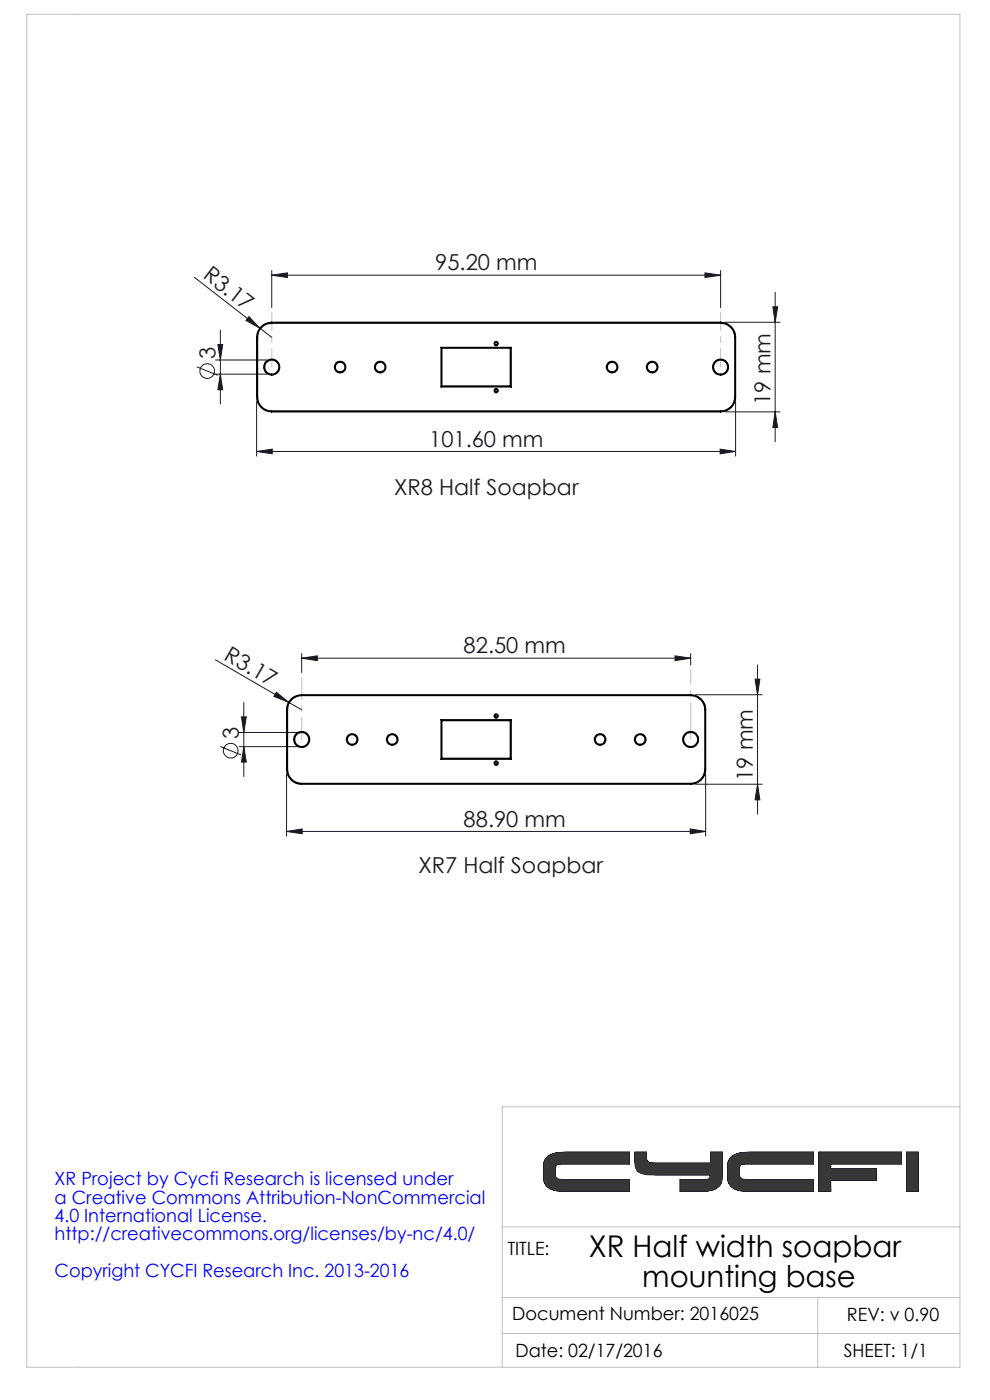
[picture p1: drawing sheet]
<svg xmlns="http://www.w3.org/2000/svg" width="210mm" height="297mm" viewBox="0 0 210 297" stroke-linecap="round" stroke-linejoin="round" font-family="sans-serif">
<g fill="none" stroke="#191924" stroke-width=".21">
<path d="M41.2 58.8l16.4 12.7M57.6 58.4l3.4-.5v1zM57.6 57.4v7.9M57.6 58.4h95.3M149.5 57.9l3.4 .5-3.4 .5zM152.9 57.4v7.9M41.7 77.8l4.5 1.8M45.7 76.4h11M45.7 79.4h11M46.2 73.1h1l-.5 3.3zM46.7 79.4l.5 3.3h-1zM46.7 70v15.7"/>
<path d="M52.8 67.2l2.3 2.4-2.9-1.6zM153.9 68.4h11.6M163.9 65.1h1.1l-.6 3.3zM164.4 62v31.7M54.4 95.8l3.3-.5v1zM54.4 85.2v11.6M54.4 95.8h101.6M152.8 95.3l3.2 .5-3.2 .5zM153.9 87.4h11.6M156 85.2v11.6M164.4 87.4l.6 3.3h-1.1zM45.7 140l18.3 10.6"/>
<path d="M64 139.6l3.3-.5v1.1zM64 138.6v4.1M64 139.6h82.5M143.2 139.1l3.3 .5-3.3 .6zM146.5 138.6v2.5M46.7 158.4l4.5 1.8M50.7 155.4h12.3M50.7 158.4h12.3M51.2 152.1h1l-.5 3.3zM51.7 158.4l.5 3.3h-1zM51.7 149v15.7M58.6 146.9l2.6 2.1-3.1-1.3z"/>
<path d="M147.5 147.4h14.2M160.2 144.1h1l-.5 3.3zM160.7 141v31.7M60.8 176.4l3.3-.5v1zM60.8 164.2v13.2M60.8 176.4h88.9M146.4 175.9l3.3 .5-3.3 .5zM147.5 166.4h14.2M149.7 164.2v13.2M160.7 166.4l.5 3.3h-1zM115.3 249.7a2.55 2.55 0 0 0 2.2 2.8l2.8 .2M115.3 249.7a2.76 2.76 0 0 0 2.9 2.9l2.1 .1"/>
<path d="M115.3 247.4v2.3M117.8 249.1l.1 .7 .3 .4 2.1 .1M117.8 249.1a.9 .9 0 0 0 .9 1.1l1.6 .1M117.8 248.1v1M120.3 250.3h13.2v2.4h-13.2M120.3 244.4h13.2v2.5h-13.2M120.3 244.4a8.9 8.9 0 0 0-3.7 .6 2.36 2.36 0 0 0-1.3 2.4M120.3 246.9l-2.2 .1-.2 .4-.1 .7M120.3 244.4a6.5 6.5 0 0 0-4.2 1l-.5 .6-.3 1.4M120.3 246.9h-1a1.35 1.35 0 0 0-1.4 .4l-.1 .8M134.7 244.4h2.4v1.6M134.7 244.4v1.2a5 5 0 0 0 .6 2.9l.7 .5 1.1 .2h13.6"/>
<path d="M134.7 244.4v.9a3.1 3.1 0 0 0 2.4 3.7l2.2 .2h11.4M137.1 246l.1 .1a.94 .94 0 0 0 1.1 .6l1 .1M137.1 246l.1 .1a.85 .85 0 0 0 .8 .6l1.3 .1M139.3 246.8h11.4v-2.4h2.5v5M148.2 250.3h-3.9v2.4h3.9M150.7 249.2v.1a.69 .69 0 0 1-.5 .9l-2 .1M150.7 249.2l-.1 .7a1.36 1.36 0 0 1-1.4 .4h-1M153.2 249.4a2.67 2.67 0 0 1-2.2 3.1l-2.8 .2M153.2 249.4a2.87 2.87 0 0 1-2.9 3.2l-2.1 .1M154.4 247.4v2.3M154.4 249.7a2.56 2.56 0 0 0 2.2 2.8l2.7 .2M154.4 249.7a2.76 2.76 0 0 0 2.8 2.9l2.1 .1"/>
<path d="M156.8 248.7l.1 1.1 .4 .4 2 .1M156.8 248.7l.1 1a.75 .75 0 0 0 .9 .5l1.5 .1M156.8 248.1v.6M159.3 244.4a8.9 8.9 0 0 0-3.6 .6 2.36 2.36 0 0 0-1.3 2.4M159.3 246.9l-2.1 .1-.3 .4-.1 .7M159.3 244.4a6.5 6.5 0 0 0-4.1 1l-.8 1.2v.8M159.3 246.9h-.9a1.35 1.35 0 0 0-1.4 .4l-.2 .8M159.3 250.3h13.2v2.4h-13.2M159.3 244.4h13.2v2.5h-13.2M173.7 244.4h17.5v2.5h-15v1h9.6v2.5h-9.6v2.3h-2.5zM192.3 244.4h2.5v8.3h-2.5z"/>
<circle cx="43.9" cy="78.7" r="1.55"/>
<circle cx="48.9" cy="159.3" r="1.56"/>
</g>
<path d="M57.7 77.9v-11.7M152.9 77.9v-11.7" fill="none" stroke="#c0c0c0" stroke-width=".21" stroke-dasharray="15.2 1.3 1.3 1.3" stroke-dashoffset="11.3"/>
<path d="M64 156.9v-13.2" fill="none" stroke="#c0c0c0" stroke-width=".21" stroke-dasharray="15.2 1.3 1.3 1.3" stroke-dashoffset="10.6"/>
<path d="M146.5 156.9v-14.8" fill="none" stroke="#c0c0c0" stroke-width=".21" stroke-dasharray="15.2 1.3 1.3 1.3" stroke-dashoffset="7.4"/>
<path d="M5.7 3h197.9v287.1h-197.9zM203.6 234.8h-97.1v55.3M106.5 275.3h97.1M106.5 260.3h97.1M173.5 275.3v14.8M106.5 282.9h97.1" fill="none" stroke="#c0c0c0" stroke-width=".21"/>
<g fill="#191924">
<path d="M52.8 67.2l2.3 2.4-2.9-1.6z"/>
<path d="M58.6 146.9l2.6 2.1-3.1-1.3z"/>
<path d="M64 139.6l3.3-.5v1.1zM143.2 139.1l3.3 .5-3.3 .6zM57.6 58.4l3.4-.5v1zM149.5 57.9l3.4 .5-3.4 .5z"/>
<path d="M60.8 176.4l3.3-.5v1zM146.4 175.9l3.3 .5-3.3 .5zM54.4 95.8l3.3-.5v1zM152.8 95.3l3.2 .5-3.2 .5z"/>
<path d="M51.2 152.1h1l-.5 3.3zM51.7 158.4l.5 3.3h-1zM160.2 144.1h1l-.5 3.3zM160.7 166.4l.5 3.3h-1zM46.2 73.1h1l-.5 3.3zM46.7 79.4l.5 3.3h-1zM163.9 65.1h1.1l-.6 3.3zM164.4 87.4l.6 3.3h-1.1z"/>
</g>
<path d="M116.1 245.4a6.6 6.6 0 0 1 4.2-1h13.2v2.5h-14.6l-.9 .3-.2 .6 .1 2 .4 .4 15.2 .1v2.4h-14.6a3.4 3.4 0 0 1-3.4-1.9l-.2-.5v-2.9a2.48 2.48 0 0 1 .8-2zM134.7 244.4h2.4v1.6l.2 .3 .4 .3 .8 .2h12.2v-2.4h2.5v5a2.78 2.78 0 0 1-2.9 3.2l-6 .1v-2.4l6-.1a.79 .79 0 0 0 .4-1h-11a6.9 6.9 0 0 1-4.4-.7 5.9 5.9 0 0 1-.6-3.3zM192.3 244.4h2.5v8.3h-2.5zM155.3 245.3a7.6 7.6 0 0 1 4-.9h13.2v2.5h-14.6l-.9 .3-.2 .6 .1 1.9 .4 .5 15.2 .1v2.4h-14.6a3.4 3.4 0 0 1-3.4-1.9l-.1-.5v-2.9a2.6 2.6 0 0 1 .9-2.1zM173.7 244.4h17.5v2.5h-15v1h9.6v2.5h-9.6v2.3h-2.5z" fill-rule="evenodd" fill="#373737"/>
<g fill="none" stroke="#000" stroke-width=".25">
<path d="M54.4 71.5h.2M54.4 71.5v12.7M54.6 71.5v12.7M57.6 68.6a3 3 0 0 0-3 2.9M57.6 68.4a3.3 3.3 0 0 0-3.2 3.1M57.6 68.4v.2M57.6 68.6h95.3M57.6 68.4h95.3M93.6 73.7l.1 .2M93.6 73.7v8.4M93.6 73.7h14.8M93.7 73.9h14.5"/>
<path d="M93.7 73.9v8M108.2 73.9v8M108.4 73.7l-.2 .2M108.4 73.7v8.4M152.9 68.6a3 3 0 0 1 3 2.9M152.9 68.4v.2M152.9 68.4a3.2 3.2 0 0 1 3.1 3.1M155.9 71.5h.1M155.9 71.5v12.7M156 71.5v12.7M54.4 84.2a3.2 3.2 0 0 0 3.2 3.2M54.4 84.2h.2"/>
<path d="M54.6 84.2a2.95 2.95 0 0 0 3 3M57.6 87.2v.2M57.6 87.2h95.3M57.6 87.4h95.3M93.6 82.1h14.8M93.7 81.9l-.1 .2M93.7 81.9h14.5M108.2 81.9l.2 .2M152.9 87.2v.2M155.9 84.2a2.95 2.95 0 0 1-3 3M155.9 84.2h.1M156 84.2a3.1 3.1 0 0 1-3.1 3.2"/>
<path d="M60.8 150.6h.2M60.8 150.6v12.6M61 150.6v12.6M64 147.6a3 3 0 0 0-3 3M64 147.4a3.2 3.2 0 0 0-3.2 3.2M64 147.4v.2M64 147.6h82.5M64 147.4h82.5M93.6 152.7l.1 .2M93.6 152.7v8.4M93.6 152.7h14.8M93.7 152.9v8"/>
<path d="M93.7 152.9h14.5M108.2 152.9v8M108.4 152.7l-.2 .2M108.4 152.7v8.4M146.5 147.6a3 3 0 0 1 3 3M146.5 147.4v.2M146.5 147.4a3.1 3.1 0 0 1 3.2 3.2M149.5 150.6h.2M149.5 150.6v12.6M149.7 150.6v12.6M60.8 163.2a3.2 3.2 0 0 0 3.2 3.2M60.8 163.2h.2"/>
<path d="M61 163.2a3 3 0 0 0 3 3M64 166.2v.2M64 166.2h82.5M64 166.4h82.5M93.6 161.1h14.8M93.7 160.9l-.1 .2M93.7 160.9h14.5M108.2 160.9l.2 .2M146.5 166.2v.2M149.5 163.2a3 3 0 0 1-3 3M149.5 163.2h.2M149.7 163.2a3.1 3.1 0 0 1-3.2 3.2"/>
<circle cx="57.6" cy="77.9" r="1.51"/>
<circle cx="57.7" cy="77.9" r="1.71"/>
<circle cx="72.1" cy="77.9" r="1.21"/>
<circle cx="72.2" cy="77.9" r="1.02"/>
<circle cx="80.6" cy="77.9" r="1.22"/>
<circle cx="80.7" cy="77.9" r="1.02"/>
<circle cx="105.2" cy="72.9" r=".25"/>
<circle cx="105.3" cy="72.9" r=".45"/>
<circle cx="129.8" cy="77.9" r="1.02"/>
<circle cx="129.8" cy="77.9" r="1.22"/>
<circle cx="138.3" cy="77.9" r="1.02"/>
<circle cx="138.3" cy="77.9" r="1.22"/>
<circle cx="152.8" cy="77.9" r="1.5"/>
<circle cx="152.9" cy="77.9" r="1.69"/>
<circle cx="105.2" cy="82.9" r=".26"/>
<circle cx="105.3" cy="82.9" r=".44"/>
<circle cx="64" cy="156.9" r="1.51"/>
<circle cx="64" cy="156.9" r="1.7"/>
<circle cx="74.7" cy="156.9" r="1.02"/>
<circle cx="74.7" cy="156.9" r="1.23"/>
<circle cx="83.2" cy="156.9" r="1.02"/>
<circle cx="83.2" cy="156.9" r="1.23"/>
<circle cx="105.2" cy="151.9" r=".25"/>
<circle cx="105.3" cy="151.9" r=".45"/>
<circle cx="127.3" cy="156.9" r="1.02"/>
<circle cx="127.3" cy="156.9" r="1.23"/>
<circle cx="135.8" cy="156.9" r="1.02"/>
<circle cx="135.8" cy="156.9" r="1.23"/>
<circle cx="146.5" cy="156.9" r="1.5"/>
<circle cx="146.5" cy="156.9" r="1.69"/>
<circle cx="105.2" cy="161.9" r=".25"/>
<circle cx="105.3" cy="161.9" r=".45"/>
</g>
<g font-size="6.3">
<text x="124.9" y="266.6">XR Half width soapbar</text>
<text x="136.2" y="272.9">mounting base</text>
</g>
<g font-size="4.7" fill="#191924">
<text x="42.9" y="58.8" transform="rotate(38 42.9 58.8)">R3.17</text>
<text x="92.3" y="57.4">95.20 mm</text>
<text x="45.7" y="76.1" transform="rotate(-90 45.7 76.1)">3</text>
<text x="163.4" y="85.9" transform="rotate(-90 163.4 85.9)">19 mm</text>
<text x="91" y="94.7">101.60 mm</text>
<text x="83.6" y="105">XR8 Half Soapbar</text>
<text x="47.3" y="139.8" transform="rotate(30 47.3 139.8)">R3.17</text>
<text x="98.3" y="138.6">82.50 mm</text>
<text x="50.7" y="156.7" transform="rotate(-90 50.7 156.7)">3</text>
<text x="159.7" y="165.6" transform="rotate(-90 159.7 165.6)">19 mm</text>
<text x="98.3" y="175.3">88.90 mm</text>
<text x="88.8" y="185.3">XR7 Half Soapbar</text>
</g>
<g font-size="3.9" fill="#00f">
<text x="11.6" y="251.5">XR Project by Cycfi Research is licensed under</text>
<text x="11.6" y="255.4">a Creative Commons Attribution-NonCommercial</text>
<text x="11.6" y="259.2">4.0 International License.</text>
<text x="11.6" y="263.1">http://creativecommons.org/licenses/by-nc/4.0/</text>
<text x="11.6" y="270.9">Copyright CYCFI Research Inc. 2013-2016</text>
</g>
<g font-size="3.9">
<text x="107.7" y="266.2">TITLE:</text>
<text x="108.7" y="280.1">Document Number: 2016025</text>
<text x="179.7" y="280.3">REV: v 0.90</text>
<text x="109.3" y="288">Date: 02/17/2016</text>
<text x="179" y="288">SHEET: 1/1</text>
</g>
</svg>
